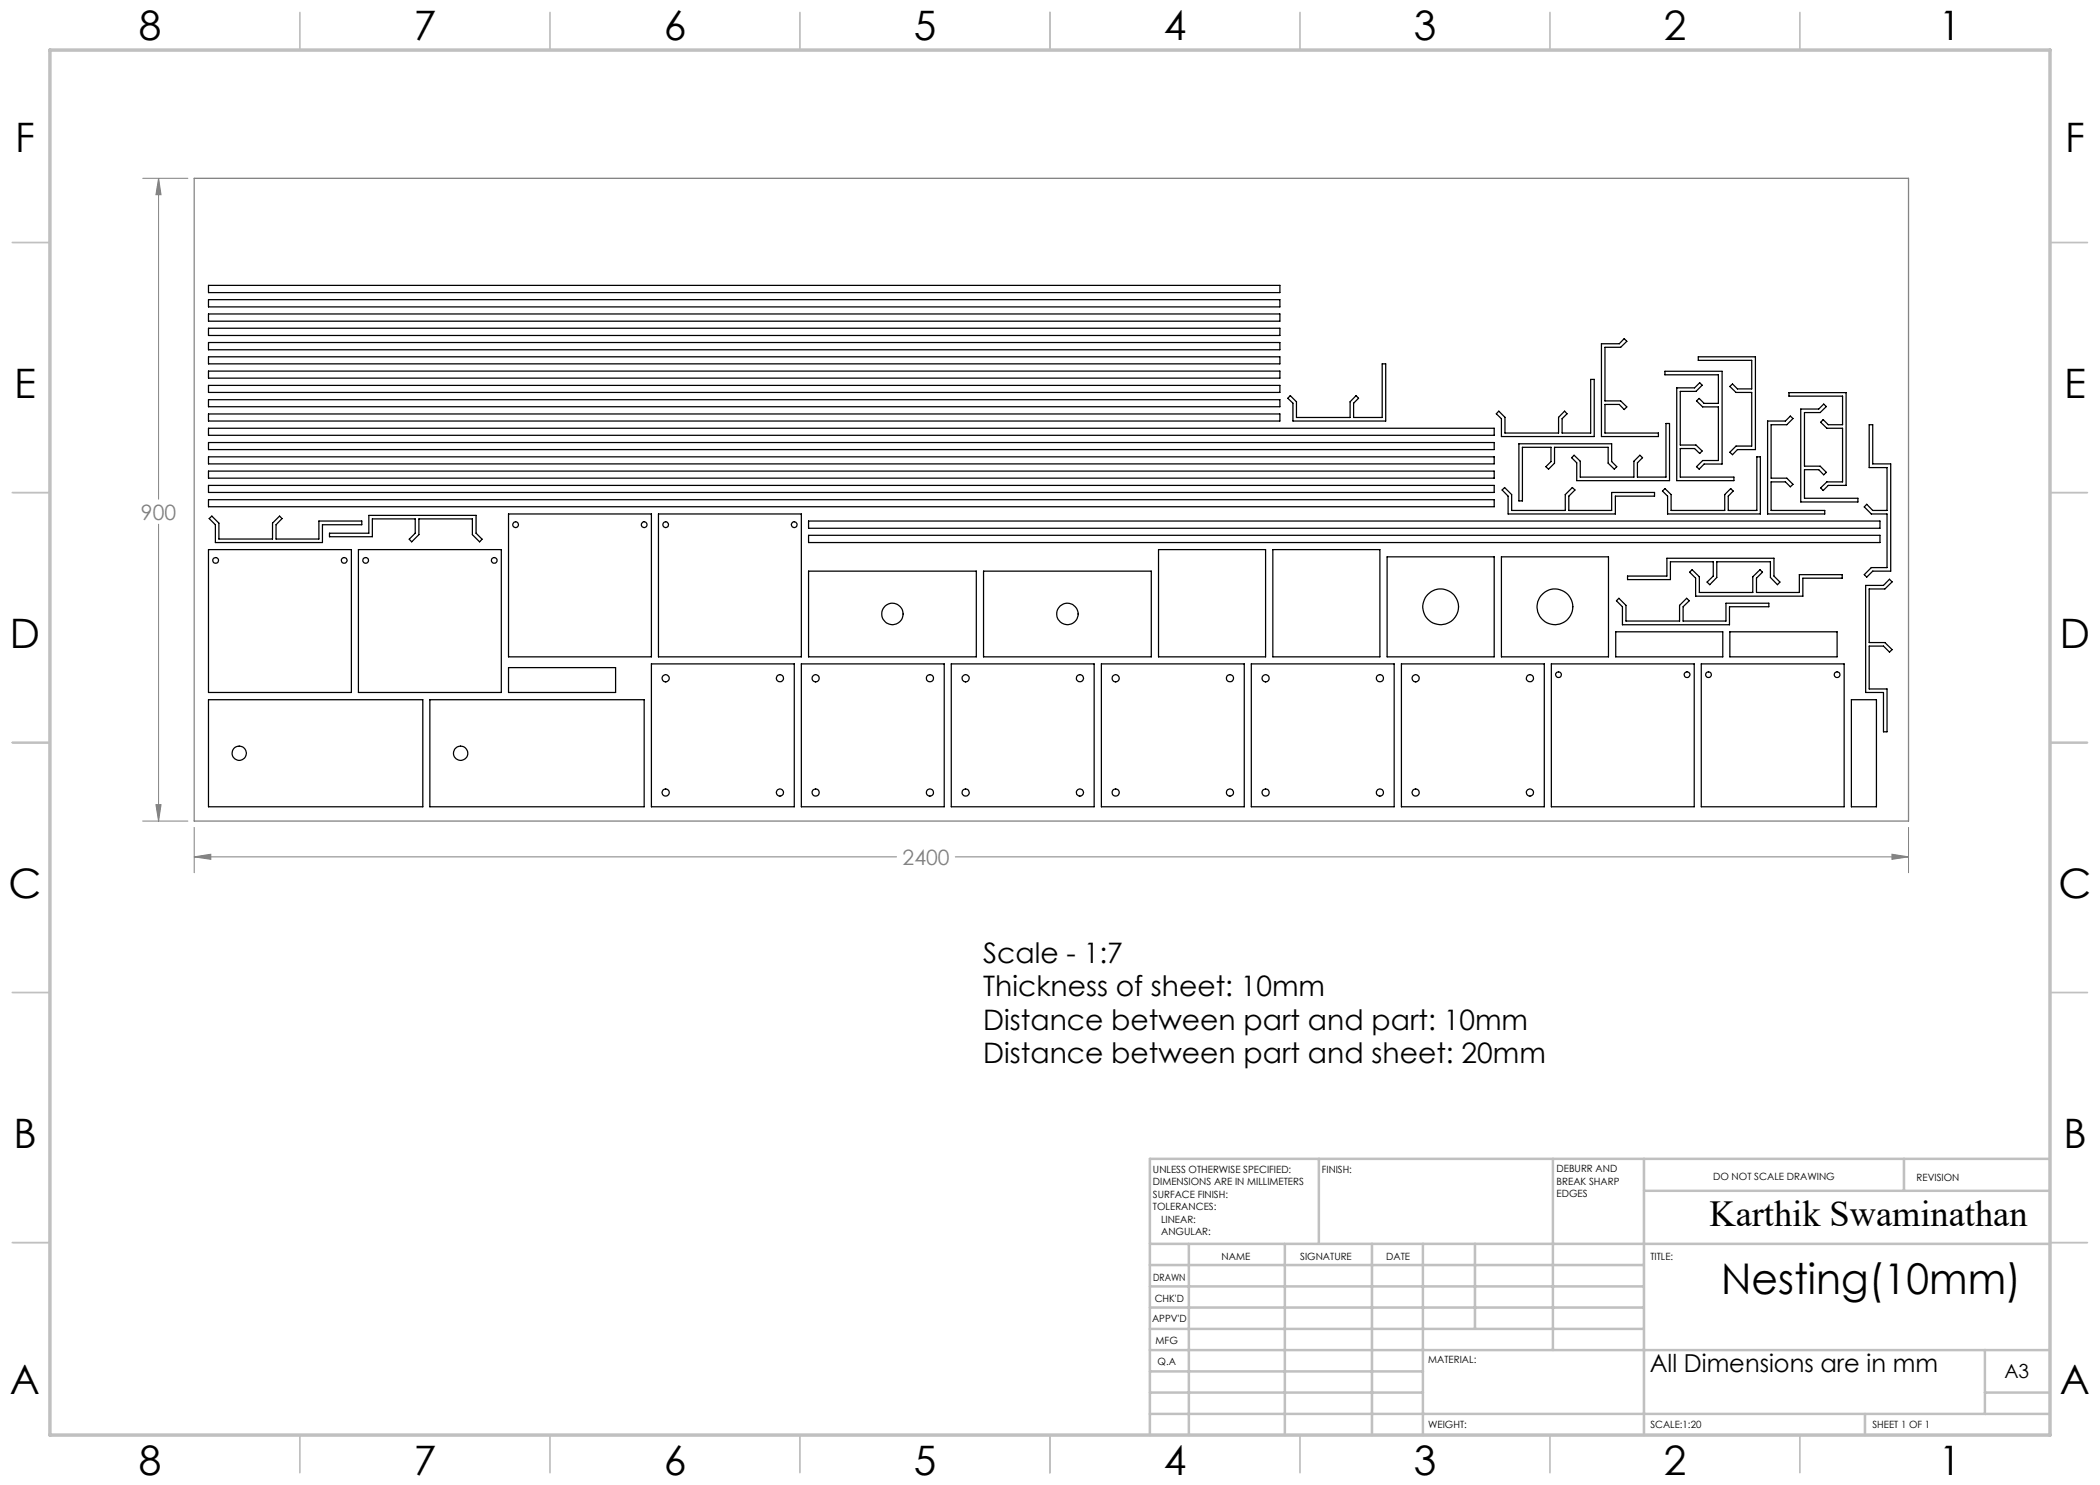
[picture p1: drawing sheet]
<svg xmlns="http://www.w3.org/2000/svg" width="420mm" height="297mm" viewBox="0 0 420 297" stroke-linecap="round" stroke-linejoin="round" font-family="sans-serif">
<path d="M28.5 35.7h9.1M31.7 35.7l.5 3.2h-1zM31.7 35.7v64.1M31.7 104.8v59.4M28.5 164.2h9.1M31.2 160.9h1l-.5 3.3zM38.8 171.4l3.4-.6v1.1zM38.8 165.5v9.1M38.8 171.4h140.5M191.1 171.4h190.6M378.4 170.8l3.3 .6-3.3 .5zM381.7 165.5v9.1" fill="none" stroke="#808080" stroke-width=".2"/>
<g fill="none" stroke="#c0c0c0" stroke-width=".35">
<path d="M60 2.5v7.5M110 2.5v7.5M160 2.5v7.5M210 2.5v7.5M260 2.5v7.5M310 2.5v7.5M360 2.5v7.5M2.5 48.5h7.5M410 48.5h7.5M2.5 98.5h7.5M410 98.5h7.5M2.5 148.5h7.5"/>
<path d="M410 148.5h7.5M2.5 198.5h7.5M410 198.5h7.5M2.5 248.5h7.5M410 248.5h7.5M60 287v7.5M110 287v7.5M160 287v7.5M210 287v7.5M260 287v7.5M310 287v7.5M360 287v7.5"/>
</g>
<g fill="none" stroke="#c0c0c0" stroke-width=".5">
<path d="M263.8 231.8v17M310.6 231.8v38.2M328.8 231.8v55.2M328.8 238.2h81.2M380.8 231.8v6.4M410 231.8h-180v55.2M230 248.8h180M230 257.3h98.8M230 253h98.8M237.8 248.8v38.2M257 248.8v38.2M274.4 248.8v38.2"/>
<path d="M284.6 248.8v38.2M295 248.8v17M230 265.8h98.8M230 261.5h98.8M230 278.5h54.6M230 274.3h54.6M230 270h180M397 278.5h13M397 270v12.8M230 282.8h180M373 282.8v4.2"/>
</g>
<path d="M10 10h400v277h-400z" fill="none" stroke="#c0c0c0" stroke-width=".7"/>
<path d="M38.8 35.7h342.9v128.5h-342.9z" fill="none" stroke="#808080" stroke-width=".25"/>
<path d="M38.8 171.4l3.4-.6v1.1zM378.4 170.8l3.3 .6-3.3 .5zM31.2 160.9h1l-.5 3.3zM31.7 35.7l.5 3.2h-1z" fill="#808080"/>
<g fill="none" stroke="#000" stroke-width=".25">
<path d="M41.7 57.1h214.3v1.4h-214.3zM41.7 59.9h214.3v1.5h-214.3zM41.7 62.8h214.3v1.4h-214.3zM41.7 65.6h214.3v1.5h-214.3zM41.7 68.5h214.3v1.5h-214.3zM41.7 71.4h214.3v1.4h-214.3zM41.7 74.2h214.3v1.4h-214.3zM41.7 77.1h214.3v1.4h-214.3zM41.7 79.9h214.3v1.4h-214.3zM258.1 79.1l1.2 1.3v3.1h10.7v-3.1l1.2-1.3 .5 .6-1 .9v2.9h5.7v-10.7h.7v11.4h-18.5v-3.6l-1-.9zM320.3 68.8h3.5l1-1.1 .6 .6-1.3 1.2h-3.1v10.7h3.1l1.3 1.2-.6 .5-1-1h-2.8v5.7h10.7v.7h-11.4zM333 74.3h11.4v18.5h-3.6l-1 1-.5-.5 1.2-1.2h3.2v-10.7h-3.2l-1.2-1.2 .5-.5 1 1h2.9v-5.7h-10.7z"/>
<path d="M335.4 77.6h3.5l1-1.1 .5 .5-1.2 1.3h-3.1v10.7h3.1l1.2 1.2-.5 .5-1-1h-2.8v5.7h10.7v.7h-11.4zM339.7 71.4h11.4v18.5h-3.6l-1 1-.5-.5 1.2-1.2h3.1v-10.7h-3.1l-1.2-1.2 .5-.5 1 1h2.8v-5.7h-10.6zM357.8 78.5h11.4v18.6h-3.5l-1.1 1-.5-.5 1.3-1.2h3.1v-10.7h-3.1l-1.3-1.2 .5-.6 1.1 1h2.8v-5.7h-10.7zM41.7 85.7h257.1v1.4h-257.1zM41.7 88.5h257.1v1.4h-257.1zM41.7 91.4h257.1v1.4h-257.1zM41.7 94.2h257.1v1.4h-257.1zM41.7 97.1h257.1v1.4h-257.1zM41.7 99.9h257.1v1.4h-257.1zM41.7 82.8h214.3v1.4h-214.3zM299.8 82.2l1.2 1.3v3.1h10.7v-3.1l1.2-1.3 .5 .6-1 .9v2.9h5.7v-10.7h.7v11.4h-18.5v-3.6l-1-.9zM300.9 97.5l1.4 1.4v3.2h10.8v-3.2l1.4-1.4 .5 .5-1.2 1.2v2.9h8.5v-3.6h8.6v.7h-7.8v3.6h-21.5v-3.6l-1.2-1.2z"/>
<path d="M303.8 88.8h18.5v3.5l1.1 1-.5 .5-1.3-1.2v-3.1h-10.7v3.1l-1.2 1.2-.5-.5 1-1v-2.8h-5.7v10.7h-.7zM314.8 91l1.3 1.2v3.2h10.7v-3.2l1.2-1.2 .5 .5-1 1.1v2.8h5.7v-10.7h.7v11.4h-18.6v-3.5l-1-1.1zM333 97.7l1.2 1.2v3.2h10.7v-3.2l1.2-1.2 .5 .5-.9 1v2.9h5.7v-10.7h.7v11.4h-18.6v-3.6l-1-1zM353.5 84.2h3.6l1-1 .5 .5-1.2 1.2h-3.2v10.7h3.2l1.2 1.3-.5 .5-1-1h-2.9v5.7h10.7v.7h-11.4zM360.2 81.8h3.5l1-1 .6 .5-1.3 1.2h-3.1v10.7h3.1l1.3 1.3-.6 .5-1-1.1h-2.8v5.8h10.7v.7h-11.4zM373.8 84.9h.7v7.9h3.6v21.4h-3.6l-1.2 1.2-.4-.5 1.4-1.4h3.1v-10.7h-3.1l-1.4-1.4 .4-.5 1.2 1.2h2.9v-8.6h-3.6zM41.7 109.9h28.6v28.6h-28.6zM41.8 103.7l.6-.5 1.4 1.4v3.2h10.7v-3.2l1.4-1.4 .5 .5-1.2 1.2v2.9h8.6v-3.6h8.6v.7h-7.9v3.6h-21.4v-3.6zM65.9 106.6h7.9v-3.5h21.4v3.5l1.2 1.2-.5 .6-1.4-1.5v-3.1h-10.7v3.1l-1.5 1.5-.5-.6 1.2-1.2v-2.8h-8.5v3.5h-8.6zM71.7 109.9h28.6v28.6h-28.6zM101.7 102.8h28.6v28.6h-28.6zM131.7 102.8h28.6v28.6h-28.6z"/>
<path d="M161.7 104.2h214.3v1.5h-214.3zM161.7 107.1h214.3v1.4h-214.3zM161.7 114.2h33.6v17.2h-33.6zM196.7 114.2h33.6v17.2h-33.6zM231.7 109.9h21.4v21.5h-21.4zM254.6 109.9h21.4v21.5h-21.4zM277.4 111.4h21.4v20h-21.4zM300.3 111.4h21.4v20h-21.4zM323.8 119.7l1.4 1.4v3.1h10.7v-3.1l1.4-1.4 .6 .5-1.3 1.2v2.8h8.6v-3.6h8.6v.8h-7.9v3.6h-21.4v-3.6l-1.2-1.2zM325.5 115.2h7.9v-3.5h21.4v3.5l1.2 1.2-.5 .5-1.4-1.4v-3.1h-10.7v3.1l-1.5 1.4-.5-.5 1.3-1.2v-2.8h-8.6v3.5h-8.6zM338.4 113.9l1.5 1.5v3.1h10.7v-3.1l1.4-1.5 .5 .5-1.2 1.2v2.9h8.6v-3.6h8.5v.7h-7.8v3.6h-21.5v-3.6l-1.2-1.2zM373.1 117.1h3.6l1.2-1.3 .5 .6-1.4 1.4h-3.2v10.7h3.2l1.4 1.4-.5 .5-1.2-1.2h-2.9v8.6h3.6v8.6h-.7v-7.9h-3.6z"/>
<path d="M41.7 139.9h42.9v21.5h-42.9zM86 139.9h42.8v21.5h-42.8zM101.7 133.5h21.4v5h-21.4zM130.3 132.8h28.6v28.6h-28.6zM160.3 132.8h28.5v28.6h-28.5zM190.3 132.8h28.5v28.6h-28.5zM220.3 132.8h28.5v28.6h-28.5zM250.3 132.8h28.5v28.6h-28.5zM280.3 132.8h28.6v28.6h-28.6zM310.3 132.8h28.5v28.6h-28.5zM323.1 126.4h21.5v5h-21.5zM340.3 132.8h28.5v28.6h-28.5z"/>
<path d="M346 126.4h21.4v5h-21.4zM370.3 139.9h5v21.5h-5z"/>
<circle cx="43.1" cy="112.1" r=".58"/>
<circle cx="68.8" cy="112.1" r=".57"/>
<circle cx="73.1" cy="112.1" r=".57"/>
<circle cx="98.8" cy="112.1" r=".57"/>
<circle cx="103.1" cy="104.9" r=".58"/>
<circle cx="128.8" cy="104.9" r=".58"/>
<circle cx="133.1" cy="104.9" r=".58"/>
<circle cx="158.9" cy="104.9" r=".58"/>
<circle cx="133.1" cy="135.7" r=".71"/>
<circle cx="156" cy="135.7" r=".72"/>
<circle cx="163.1" cy="135.7" r=".72"/>
<circle cx="178.5" cy="122.8" r="2.14"/>
<circle cx="186" cy="135.7" r=".72"/>
<circle cx="193.1" cy="135.7" r=".72"/>
<circle cx="213.5" cy="122.8" r="2.13"/>
<circle cx="216" cy="135.6" r=".71"/>
<circle cx="223.1" cy="135.7" r=".71"/>
<circle cx="246" cy="135.7" r=".72"/>
<circle cx="253.1" cy="135.7" r=".72"/>
<circle cx="276" cy="135.6" r=".71"/>
<circle cx="283.1" cy="135.7" r=".71"/>
<circle cx="288.1" cy="121.4" r="3.6"/>
<circle cx="306" cy="135.7" r=".72"/>
<circle cx="311" cy="121.4" r="3.6"/>
<circle cx="311.7" cy="134.9" r=".57"/>
<circle cx="337.4" cy="134.9" r=".57"/>
<circle cx="341.7" cy="134.9" r=".57"/>
<circle cx="367.4" cy="134.9" r=".57"/>
<circle cx="47.8" cy="150.7" r="1.43"/>
<circle cx="92.1" cy="150.7" r="1.44"/>
<circle cx="133.1" cy="158.5" r=".72"/>
<circle cx="156" cy="158.5" r=".7"/>
<circle cx="163.1" cy="158.5" r=".71"/>
<circle cx="186" cy="158.5" r=".71"/>
<circle cx="193.1" cy="158.5" r=".72"/>
<circle cx="216" cy="158.5" r=".71"/>
<circle cx="223.1" cy="158.5" r=".72"/>
<circle cx="246" cy="158.5" r=".7"/>
<circle cx="253.1" cy="158.5" r=".71"/>
<circle cx="276" cy="158.5" r=".71"/>
<circle cx="283.1" cy="158.5" r=".72"/>
<circle cx="306" cy="158.5" r=".71"/>
</g>
<text font-size="8.5" x="344.2" y="258.8">Nesting(10mm)</text>
<g font-size="8.1">
<text x="27.8" y="8">8</text>
<text x="82.8" y="8">7</text>
<text x="132.8" y="8">6</text>
<text x="182.8" y="8">5</text>
<text x="232.8" y="8">4</text>
<text x="282.8" y="8">3</text>
<text x="332.8" y="8">2</text>
<text x="387.8" y="8">1</text>
<text x="3" y="30.4">F</text>
<text x="413" y="30.4">F</text>
<text x="2.8" y="79.6">E</text>
<text x="412.8" y="79.6">E</text>
<text x="2" y="129.6">D</text>
<text x="412" y="129.6">D</text>
<text x="1.7" y="179.6">C</text>
<text x="411.7" y="179.6">C</text>
<text x="2.7" y="229.6">B</text>
<text x="412.7" y="229.6">B</text>
<text x="2" y="278.9">A</text>
<text x="412" y="278.9">A</text>
<text x="27.8" y="295">8</text>
<text x="82.8" y="295">7</text>
<text x="132.8" y="295">6</text>
<text x="182.8" y="295">5</text>
<text x="232.8" y="295">4</text>
<text x="282.8" y="295">3</text>
<text x="332.8" y="295">2</text>
<text x="387.8" y="295">1</text>
</g>
<text font-size="7.3" x="341.9" y="245.1">Karthik Swaminathan</text>
<g font-size="5.6">
<text x="196.7" y="192.6">Scale - 1:7</text>
<text x="196.7" y="199.3">Thickness of sheet: 10mm</text>
<text x="196.7" y="205.9">Distance between part and part: 10mm</text>
<text x="196.7" y="212.6">Distance between part and sheet: 20mm</text>
</g>
<text font-size="4.9" x="330" y="274.3">All Dimensions are in mm</text>
<g font-size="4.2" fill="#808080">
<text x="28.2" y="103.9">900</text>
<text x="180.5" y="172.9">2400</text>
</g>
<text font-size="3.9" x="400.9" y="275.5">A3</text>
<g font-size="2">
<text x="230.6" y="234.6">UNLESS OTHERWISE SPECIFIED:</text>
<text x="230.6" y="237.1">DIMENSIONS ARE IN MILLIMETERS</text>
<text x="230.6" y="239.6">SURFACE FINISH:</text>
<text x="264.4" y="234.6">FINISH:</text>
<text x="311.3" y="234.5">DEBURR AND</text>
<text x="311.3" y="237">BREAK SHARP</text>
<text x="311.3" y="239.5">EDGES</text>
<text x="342.6" y="236">DO NOT SCALE DRAWING</text>
<text x="383.3" y="236.2">REVISION</text>
<text x="230.6" y="242.1">TOLERANCES:</text>
<text x="232.2" y="244.6">LINEAR:</text>
<text x="232.2" y="247.1">ANGULAR:</text>
<text x="244.3" y="252">NAME</text>
<text x="260" y="251.9">SIGNATURE</text>
<text x="277.2" y="251.9">DATE</text>
<text x="330.1" y="251.9">TITLE:</text>
<text x="230.6" y="256.1">DRAWN</text>
<text x="230.9" y="260.3">CHK'D</text>
<text x="230.4" y="264.4">APPV'D</text>
<text x="231.1" y="268.8">MFG</text>
<text x="231.5" y="273">Q.A</text>
<text x="285.6" y="272.5">MATERIAL:</text>
<text x="285.6" y="285.5">WEIGHT:</text>
<text x="330.1" y="285.6">SCALE:1:20</text>
<text x="374.5" y="285.6">SHEET 1 OF 1</text>
</g>
</svg>
